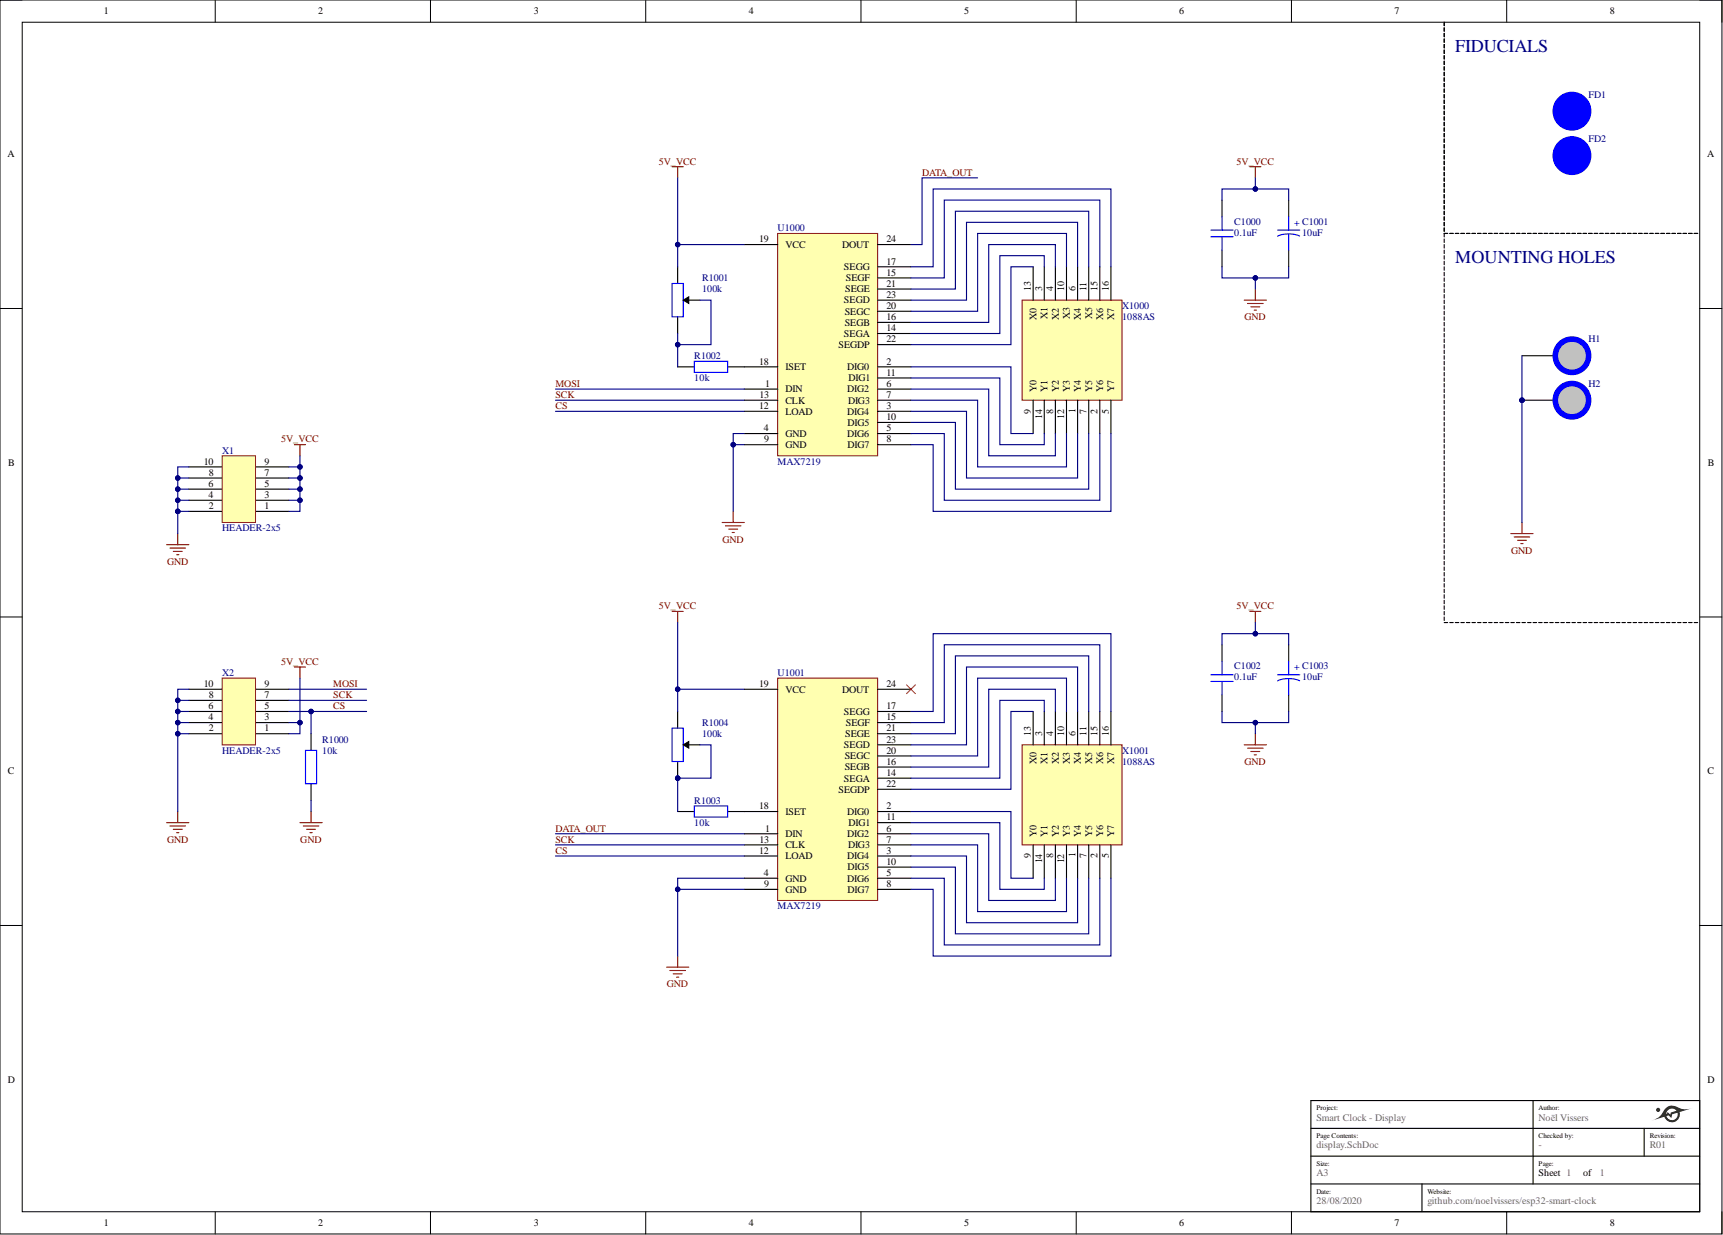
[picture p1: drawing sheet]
# Altium project smart-clock-display.PrjPcb
PrjAuthor: Noël Vissers; PrjCheckedBy: -; PrjName: Smart Clock - Display; PrjRevision: R01; PrjWebsite: github.com/noelvissers/esp32-smart-clock
1 sheet, 20 parts. Net scope: global (net labels, ports and power ports of the same name join across sheets).
Board file: smart-clock-display.PcbDoc

## Sheet display.SchDoc
size A3; DocumentNumber: 1; SheetNumber: 1; SheetTotal: 1

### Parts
*  Size: A3  (hidden comment: TITLE BLOCK)  (graphical)
C1000  0.1uF  [TH-CAPACITOR - ANGLE]
C1001  10uF  [TH-CAPACITOR - POL - ANGLE]
C1002  0.1uF  [TH-CAPACITOR - ANGLE]
C1003  10uF  [TH-CAPACITOR - POL - ANGLE]
FD1  FD  [FD]  (value not drawn)
FD2  FD  [FD]  (value not drawn)
H1  SIZE  [HOLE]  (value not drawn)
H2  SIZE  [HOLE]  (value not drawn)
R1000  10k  [AXIAL RESISTOR]
R1001  100k  [POTENTIOMETER]
R1002  10k  [AXIAL RESISTOR]
R1003  10k  [AXIAL RESISTOR]
R1004  100k  [POTENTIOMETER]
U1000  MAX7219  [DIP-24 WITH SOCKET]
U1001  MAX7219  [DIP-24 WITH SOCKET]
X1  HEADER-2x5  [HEADER-2x5-MALE]
X2  HEADER-2x5  [HEADER-2x5-MALE]
X1000  1088AS  [1088AS-DOT-MATRIX-8x8]
X1001  1088AS  [1088AS-DOT-MATRIX-8x8]

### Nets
5V_VCC: C1000.1 C1001.2 C1002.1 C1003.2 R1001.1 R1004.1 U1000.19(VCC) U1001.19(VCC) X1.1 X1.3 X1.5 X1.7 X1.9 X2.1 X2.3
GND: C1000.2 C1001.1 C1002.2 C1003.1 H1.1 H2.1 R1000.2 U1000.4(GND) U1000.9(GND) U1001.4(GND) U1001.9(GND) X1.2 X1.4 X1.6 X1.8 X1.10 X2.2 X2.4 X2.6 X2.8 X2.10
CS: R1000.1 U1000.12(LOAD) U1001.12(LOAD) X2.5
DATA_OUT: U1000.24(DOUT) U1001.1(DIN)
MOSI: U1000.1(DIN) X2.9
SCK: U1000.13(CLK) U1001.13(CLK) X2.7
NetR1001_2: R1001.2 R1001.3 R1002.1
NetR1002_2: R1002.2 U1000.18(ISET)
NetR1003_1: R1003.1 R1004.2 R1004.3
NetR1003_2: R1003.2 U1001.18(ISET)
NetU1000_2: U1000.2(DIG0) X1000.9(Y0)
NetU1000_3: U1000.3(DIG4) X1000.1(Y4)
NetU1000_5: U1000.5(DIG6) X1000.2(Y6)
NetU1000_6: U1000.6(DIG2) X1000.8(Y2)
NetU1000_7: U1000.7(DIG3) X1000.12(Y3)
NetU1000_8: U1000.8(DIG7) X1000.5(Y7)
NetU1000_10: U1000.10(DIG5) X1000.7(Y5)
NetU1000_11: U1000.11(DIG1) X1000.14(Y1)
NetU1000_14: U1000.14(SEGA) X1000.3(X1)
NetU1000_15: U1000.15(SEGF) X1000.15(X6)
NetU1000_16: U1000.16(SEGB) X1000.4(X2)
NetU1000_17: U1000.17(SEGG) X1000.16(X7)
NetU1000_20: U1000.20(SEGC) X1000.10(X3)
NetU1000_21: U1000.21(SEGE) X1000.11(X5)
NetU1000_22: U1000.22(SEGDP) X1000.13(X0)
NetU1000_23: U1000.23(SEGD) X1000.6(X4)
NetU1001_2: U1001.2(DIG0) X1001.9(Y0)
NetU1001_3: U1001.3(DIG4) X1001.1(Y4)
NetU1001_5: U1001.5(DIG6) X1001.2(Y6)
NetU1001_6: U1001.6(DIG2) X1001.8(Y2)
NetU1001_7: U1001.7(DIG3) X1001.12(Y3)
NetU1001_8: U1001.8(DIG7) X1001.5(Y7)
NetU1001_10: U1001.10(DIG5) X1001.7(Y5)
NetU1001_11: U1001.11(DIG1) X1001.14(Y1)
NetU1001_14: U1001.14(SEGA) X1001.3(X1)
NetU1001_15: U1001.15(SEGF) X1001.15(X6)
NetU1001_16: U1001.16(SEGB) X1001.4(X2)
NetU1001_17: U1001.17(SEGG) X1001.16(X7)
NetU1001_20: U1001.20(SEGC) X1001.10(X3)
NetU1001_21: U1001.21(SEGE) X1001.11(X5)
NetU1001_22: U1001.22(SEGDP) X1001.13(X0)
NetU1001_23: U1001.23(SEGD) X1001.6(X4)

Not connected (* = marked no-connect by the designer): FD1 1; FD2 1; U1001 24(DOUT)*

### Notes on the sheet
- FIDUCIALS
- MOUNTING HOLES
